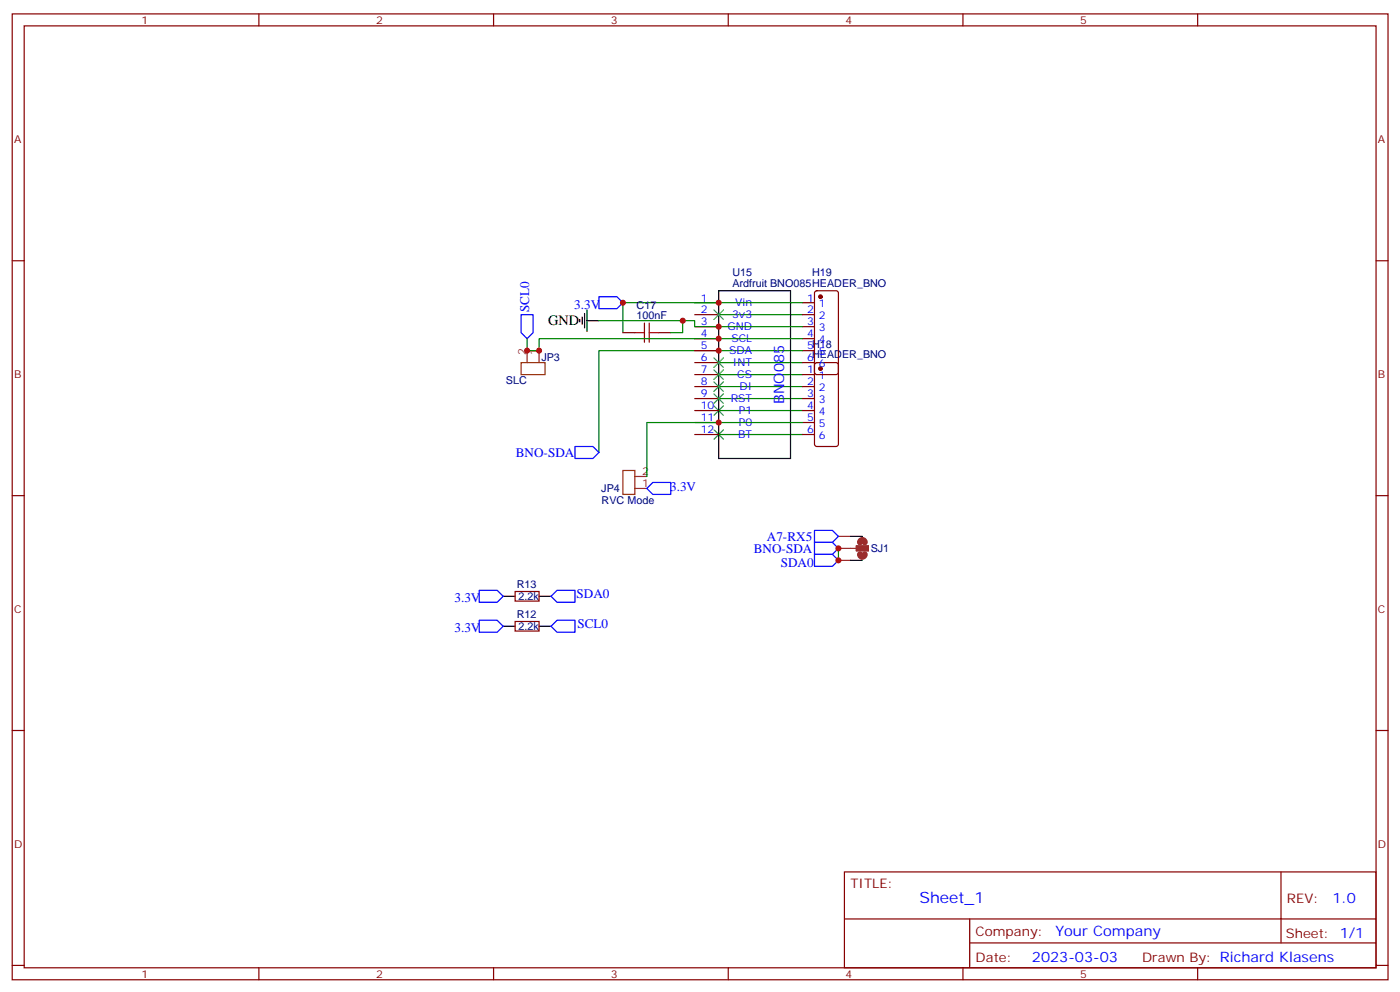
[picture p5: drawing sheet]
<svg xmlns="http://www.w3.org/2000/svg" width="412mm" height="292mm" viewBox="0 0 412 292" stroke-linecap="round" stroke-linejoin="round" font-family="sans-serif">
<g fill="none" stroke="#870000" stroke-width=".35">
<path d="M3.6 4.1h405.3v284.3h-405.3zM7.1 7.6h398.3v277.3h-398.3zM76.3 4.1v3.5M145.4 4.1v3.5M214.6 4.1v3.5M283.7 4.1v3.5M352.8 4.1v3.5M3.6 76.8h3.5M405.4 76.8h3.5M183.5 97.9h3.5M194.1 97.9h3.5M204.7 89.1h7"/>
<path d="M204.7 92.6h7M204.7 96.2h7M204.7 99.7h7M236.4 89.1h3.6M236.4 92.6h3.6M236.4 96.2h3.6M236.4 99.7h3.6M240.2 85.8l.5-.2h5.6l.7 .4v23.6l-.4 .6-5.9 .1-.7-.5v-23.5zM204.7 110.3h7M204.7 113.8h7M204.7 117.3h7M204.7 103.2h7"/>
<path d="M204.7 106.8h7M236.4 110.3h3.6M236.4 113.8h3.6M236.4 117.3h3.6M236.4 103.2h3.6M236.4 106.8h3.6M240.2 107l.5-.2h5.6l.7 .4v23.5l-.4 .7h-5.9l-.7-.4v-23.5zM204.7 120.9h7M204.7 124.4h7M204.7 127.9h7M236.4 120.9h3.6M236.4 124.4h3.6"/>
<path d="M236.4 127.9h3.6M3.6 145.9h3.5M405.4 145.9h3.5M151.8 174.1h7v2.9h-7zM151.8 183h7v2.8h-7zM3.6 215.1h3.5M405.4 215.1h3.5M248.8 256.7h156.6v28.2h-156.6zM377.4 256.7v20.9M248.8 270.5h156.5M285.7 277.6h119.6M285.7 270.5v14.1"/>
<path d="M3.6 284.2h3.5M76.3 284.9v3.5M145.4 284.9v3.5M214.6 284.9v3.5M283.7 284.9v3.5M352.8 284.9v3.5M405.4 284.2h3.5"/>
</g>
<g fill="none" stroke="#008700" stroke-width=".35">
<path d="M155.3 99.7v3.5h3.5v-3.5h77.6M176.5 94.4h28.2v1.8h31.7M201.2 94.4v3.5h-3.6M211.7 92.6h24.7M236.4 89.1h-52.9v8.8M211.7 117.3h24.7M211.7 113.8h24.7M211.7 110.3h24.7M211.7 106.8h24.7M236.4 103.2h-59.9v30M211.7 127.9h24.7M211.7 120.9h24.7"/>
<path d="M236.4 124.4h-45.8v15.9M247 161.4v3.6"/>
</g>
<g fill="#870000" stroke="#870000" stroke-width=".35">
<circle cx="241.7" cy="108.5" r=".53"/>
<circle cx="241.7" cy="87.3" r=".53"/>
</g>
<g fill="none" stroke="#3c3" stroke-width=".35">
<path d="M210.3 91.2l2.8 2.9M213.1 91.2l-2.8 2.9M210.3 119.5l2.8 2.8M210.3 115.9l2.8 2.8M210.3 112.4l2.8 2.8M210.3 108.9l2.8 2.8M210.3 105.3l2.8 2.9M213.1 119.5l-2.8 2.8M213.1 115.9l-2.8 2.8M213.1 112.4l-2.8 2.8M213.1 108.9l-2.8 2.8M213.1 105.3l-2.8 2.9"/>
<path d="M210.3 126.5l2.8 2.8M213.1 126.5l-2.8 2.8"/>
</g>
<path d="M170.8 94.1v.7M171.5 93.3v2.2M172.2 92.3v4.2M172.9 94.4h3.6M172.9 91.2v6.4M211.7 85.6h21.2v49.4h-21.2zM250.5 157.9h3.6M148.2 175.5h3.6M158.8 175.5h3.5M250.5 165h3.6M148.2 184.4h3.6M158.8 184.4h3.5" fill="none" stroke="#000" stroke-width=".35"/>
<path d="M153.5 92.6h3.6v5.3l-1.8 1.8-1.8-1.8zM176.5 87.3h5.3l1.7 1.8-1.7 1.8h-5.3zM169.4 131.4h5.3l1.8 1.8-1.8 1.8h-5.3zM190.6 143.8l1.7-1.8h5.3v3.6h-5.3zM240 156.1h5.3l1.7 1.8-1.7 1.8h-5.3zM240 159.7h5.3l1.7 1.7-1.7 1.8h-5.3zM141.2 173.8h5.3l1.7 1.7-1.7 1.8h-5.3zM162.3 175.5l1.8-1.7h5.3v3.5h-5.3zM240 163.2h5.3l1.7 1.8-1.7 1.7h-5.3zM141.2 182.6h5.3l1.7 1.8-1.7 1.7h-5.3zM162.3 184.4l1.8-1.8h5.3v3.5h-5.3z" fill="none" stroke="#00f" stroke-width=".35"/>
<path d="M187 97.9h2.9M189.9 95.1v5.7M191.3 95.1v5.7M191.3 97.9h2.8" fill="none" stroke="#a10000" stroke-width=".35"/>
<path d="M253.4 159.7a.71 .71 0 0 1 .7-.7 .71 .71 0 0 1 .7 .7M253.4 163.2a.71 .71 0 0 0 .7 .7 .71 .71 0 0 0 .7-.7" fill="none" stroke="#8c2424" stroke-width="1.8"/>
<path d="M155.3 103.2v3.6M158.8 103.2v3.6M187 143.8h3.6M187 140.3h3.6M247 157.9h3.5M247 161.4h5.3M247 165h3.5M252.3 160.7h3.5v1.4h-3.5z" fill="none" stroke="#8c2424" stroke-width=".35"/>
<path d="M252.3 160.7h3.5v1.4h-3.5z" fill="#8c2424" stroke="#8c2424" stroke-width=".35"/>
<path d="M153.5 106.8h7.1v3.5h-7.1zM183.5 138.5h3.5v7.1h-3.5z" fill="none" stroke="#930" stroke-width=".35"/>
<g fill="#c00">
<circle cx="211.7" cy="89.1" r=".88"/>
<circle cx="211.7" cy="103.2" r=".88"/>
<circle cx="211.7" cy="96.2" r=".88"/>
<circle cx="201.2" cy="94.4" r=".88"/>
<circle cx="183.5" cy="89.1" r=".88"/>
<circle cx="211.7" cy="124.4" r=".88"/>
<circle cx="211.7" cy="99.7" r=".88"/>
<circle cx="155.3" cy="103.2" r=".88"/>
<circle cx="158.8" cy="103.2" r=".88"/>
<circle cx="247" cy="161.4" r=".88"/>
<circle cx="247" cy="165" r=".88"/>
</g>
<text font-size="4.6" fill="#00f" x="270.9" y="265.7">Sheet_1</text>
<text font-size="4.2" x="161.5" y="95.8">GND</text>
<g font-size="4.2" fill="#00f">
<text x="231.1" y="119" transform="rotate(-90 231.1 119)">BNO085</text>
<text x="392.6" y="265.9">1.0</text>
<text x="311" y="275.5">Your Company</text>
<text x="304" y="283.3">2023-03-03</text>
</g>
<g font-size="3.9" fill="#00f">
<text x="155.9" y="91.9" transform="rotate(-90 155.9 91.9)">SCL0</text>
<text x="169.2" y="90.9">3.3V</text>
<text x="152" y="134.5">BNO-SDA</text>
<text x="197.5" y="144.5">3.3V</text>
<text x="225.9" y="159.2">A7-RX5</text>
<text x="222.1" y="162.7">BNO-SDA</text>
<text x="230" y="167">SDA0</text>
<text x="133.9" y="177.3">3.3V</text>
<text x="169.9" y="176">SDA0</text>
<text x="170.1" y="184.9">SCL0</text>
<text x="133.9" y="186.1">3.3V</text>
</g>
<g font-size="3.9" fill="#800">
<text x="250.5" y="261.3">TITLE:</text>
<text x="379.2" y="265.9">REV:</text>
<text x="287.5" y="275.5">Company:</text>
<text x="378.8" y="276.1">Sheet: 1/1</text>
<text x="287.5" y="283.1">Date:</text>
<text x="336.5" y="283.2">Drawn By: Richard Klasens</text>
</g>
<g font-size="3.2" fill="#800">
<text x="41.7" y="7.1">1</text>
<text x="110.8" y="7.1">2</text>
<text x="180" y="7.1">3</text>
<text x="249.1" y="7.1">4</text>
<text x="318.3" y="7.1">5</text>
<text x="4.1" y="42.2">A</text>
<text x="405.9" y="42.2">A</text>
<text x="4.1" y="111.3">B</text>
<text x="405.9" y="111.3">B</text>
<text x="4.1" y="180.5">C</text>
<text x="405.9" y="180.5">C</text>
<text x="4.1" y="249.6">D</text>
<text x="405.9" y="249.6">D</text>
<text x="41.7" y="287.9">1</text>
<text x="110.8" y="287.9">2</text>
<text x="180" y="287.9">3</text>
<text x="249.1" y="287.9">4</text>
<text x="318.3" y="287.9">5</text>
</g>
<g font-size="3.2" fill="#000080">
<text x="215.8" y="81.3">U15</text>
<text x="239.3" y="81.2">H19</text>
<text x="215.8" y="84.5">Ardfruit BNO085HEADER_BNO</text>
<text x="187.6" y="94.1">100nF</text>
<text x="187.6" y="90.9">C17</text>
<text x="159.5" y="106.1">JP3</text>
<text x="239.3" y="105.5">HEADER_BNO</text>
<text x="149" y="113.2">SLC</text>
<text x="177.2" y="144.9">JP4</text>
<text x="177.3" y="148.5">RVC Mode</text>
<text x="256.5" y="162.6">SJ1</text>
<text x="152.3" y="173.2">R13</text>
<text x="152.7" y="176.7">2.2k</text>
<text x="152.3" y="182">R12</text>
<text x="152.7" y="185.5">2.2k</text>
</g>
<g font-size="3.2" fill="#00f">
<text x="206.4" y="88.8">1</text>
<text x="237.8" y="88.8">1</text>
<text x="206.4" y="92.3">2</text>
<text x="206.4" y="95.8">3</text>
<text x="215.7" y="93.7">3v3</text>
<text x="216.6" y="90.2">Vin</text>
<text x="237.8" y="92.3">2</text>
<text x="237.8" y="95.8">3</text>
<text x="241.3" y="90.5">1</text>
<text x="241.3" y="94.1">2</text>
<text x="206.4" y="99.3">4</text>
<text x="214.3" y="97.2">GND</text>
<text x="215.5" y="100.8">SCL</text>
<text x="237.8" y="99.3">4</text>
<text x="241.3" y="97.6">3</text>
<text x="241.3" y="101.1">4</text>
<text x="206.4" y="102.9">5</text>
<text x="206.4" y="106.4">6</text>
<text x="214.8" y="104.3">SDA</text>
<text x="215.9" y="107.8">INT</text>
<text x="237.8" y="102.9">5H18</text>
<text x="237.8" y="106.4">6</text>
<text x="241.3" y="104.6">5</text>
<text x="206.4" y="109.9">7</text>
<text x="206.4" y="113.5">8</text>
<text x="217.2" y="111.3">CS</text>
<text x="237.8" y="109.9">1</text>
<text x="237.8" y="113.5">2</text>
<text x="241.3" y="111.7">1</text>
<text x="241.3" y="108.2">6</text>
<text x="206.4" y="117">9</text>
<text x="215.3" y="118.4">RST</text>
<text x="217.8" y="114.9">DI</text>
<text x="237.8" y="117">3</text>
<text x="241.3" y="115.2">2</text>
<text x="241.3" y="118.7">3</text>
<text x="206.4" y="120.5">10</text>
<text x="206.4" y="124">11</text>
<text x="217.7" y="121.9">P1</text>
<text x="217.7" y="125.4">P0</text>
<text x="237.8" y="120.5">4</text>
<text x="237.8" y="124">5</text>
<text x="241.3" y="122.3">4</text>
<text x="241.3" y="125.8">5</text>
<text x="206.4" y="127.6">12</text>
<text x="217.5" y="129">BT</text>
<text x="237.8" y="127.6">6</text>
<text x="241.3" y="129.3">6</text>
</g>
<g font-size="3.2" fill="#8d2323">
<text x="154.9" y="104.6" transform="rotate(-90 154.9 104.6)">2</text>
<text x="158.5" y="104.6" transform="rotate(-90 158.5 104.6)">1</text>
<text x="189.2" y="143.4">1</text>
<text x="189.2" y="139.9">2</text>
</g>
</svg>
